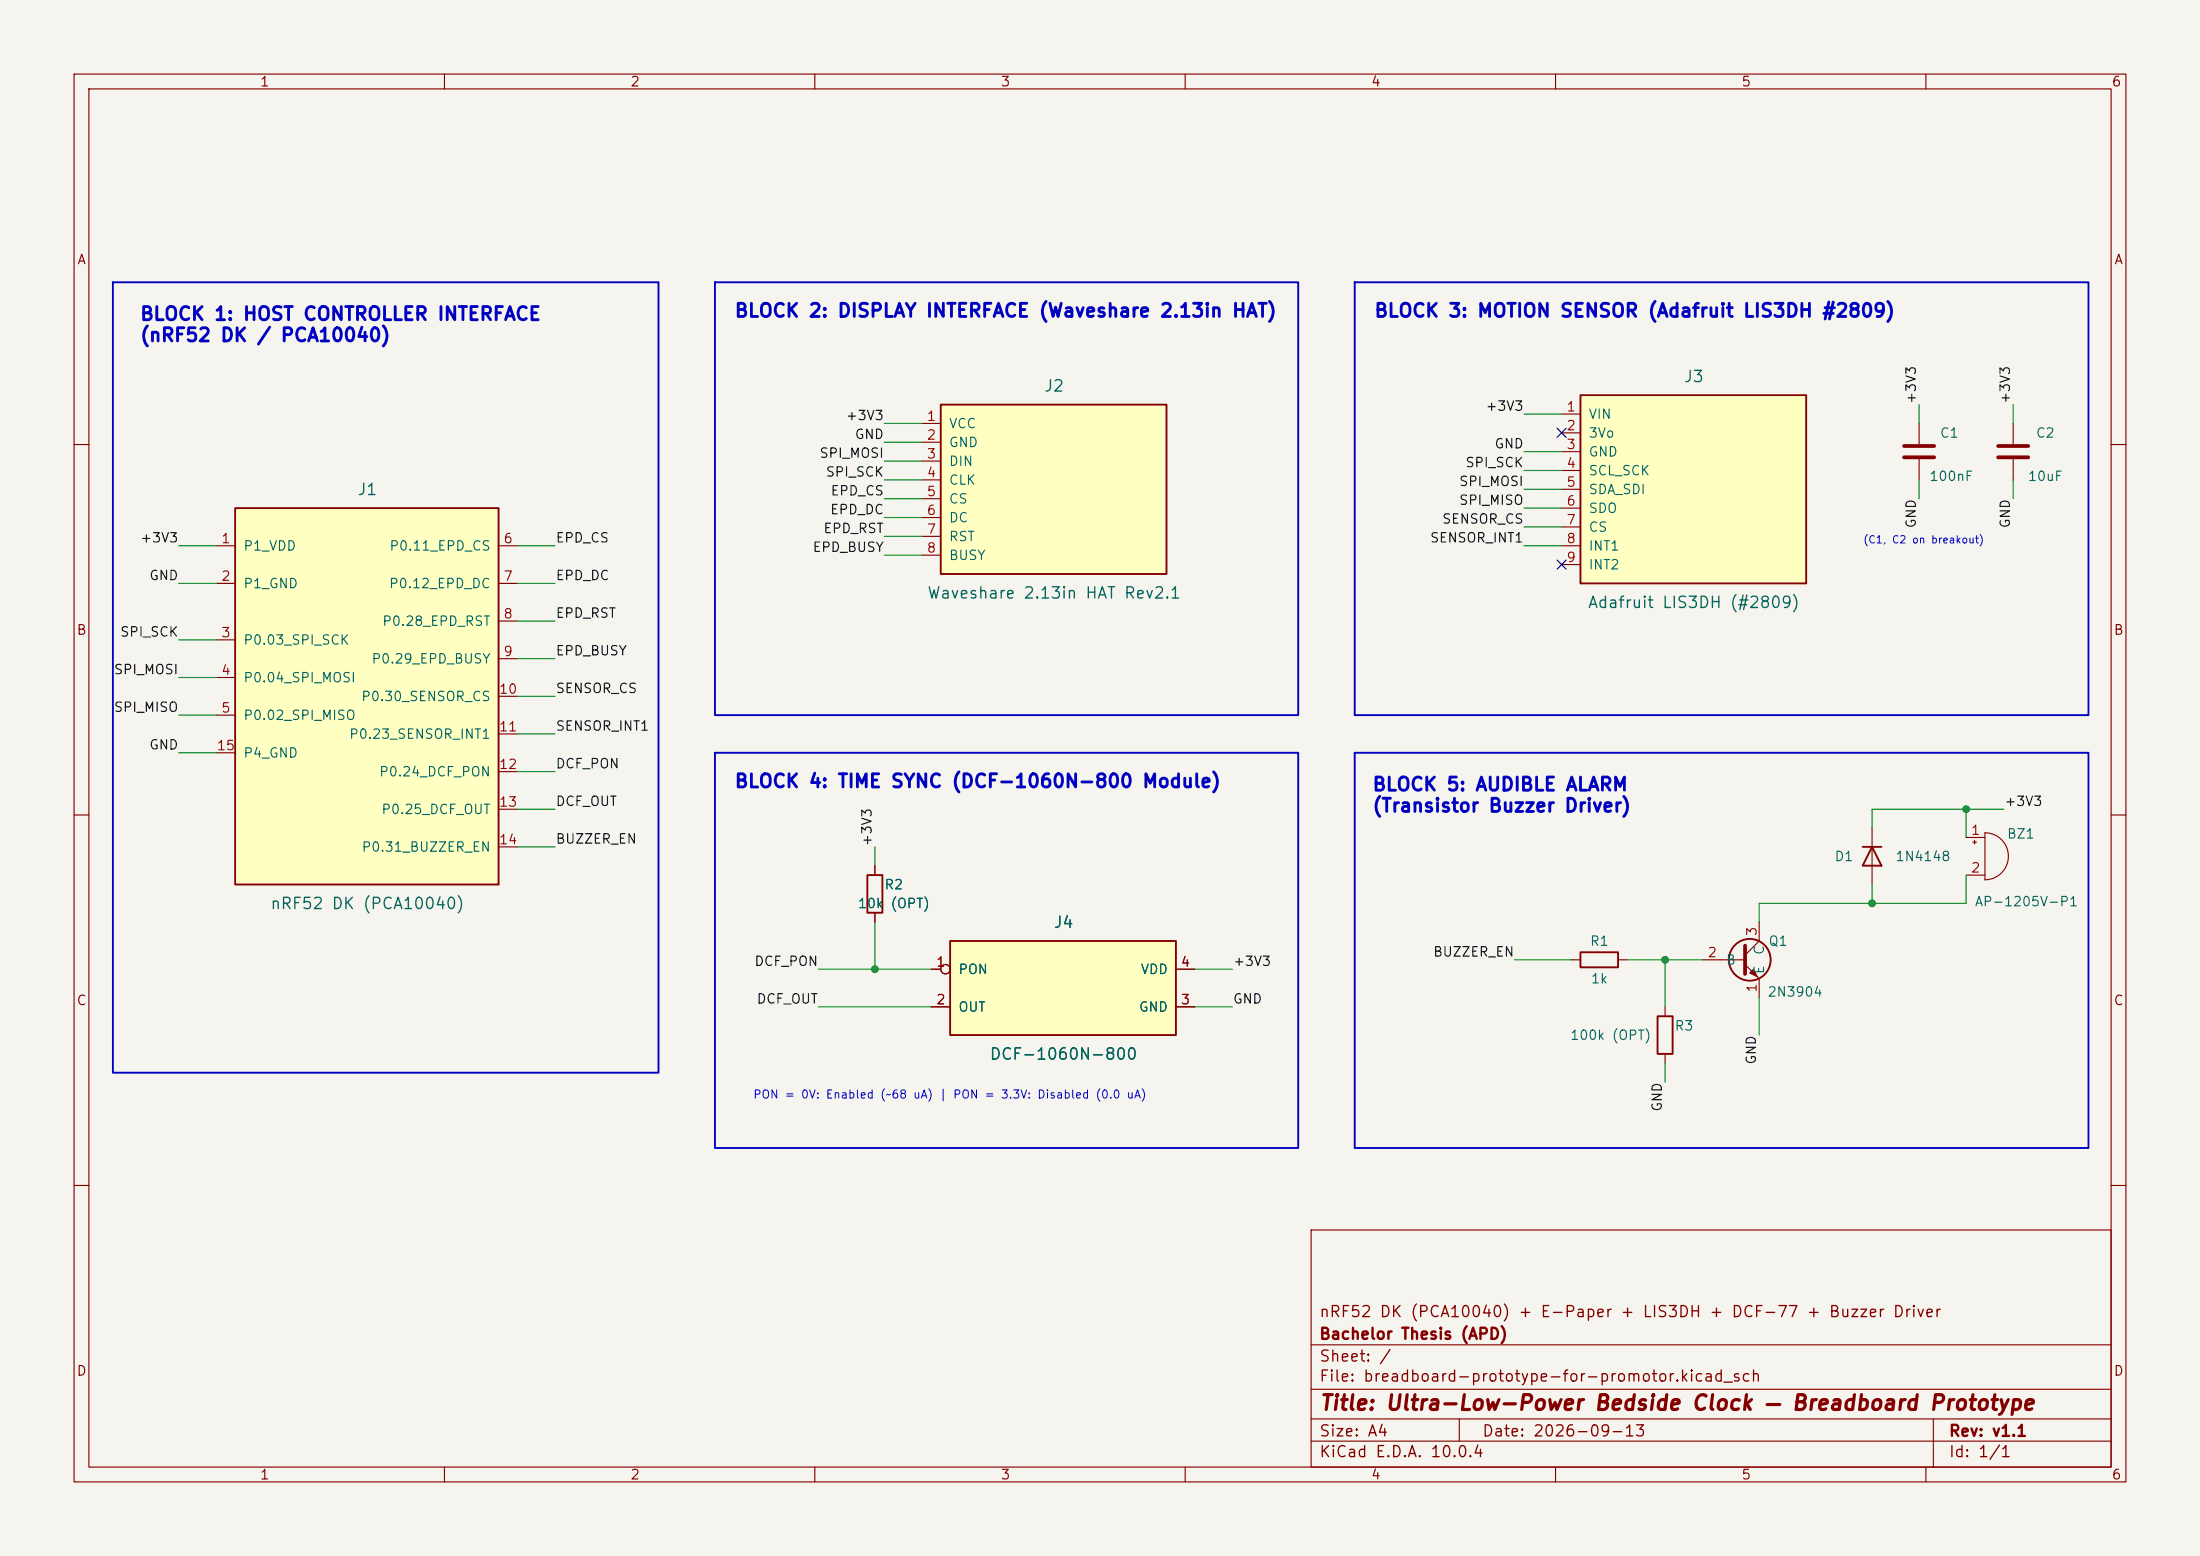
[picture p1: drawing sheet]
(kicad_sch
 (version 20260306)
 (generator "eeschema")
 (generator_version "10.0")
 (paper "A4")
 (title_block
  (title "Ultra-Low-Power Bedside Clock — Breadboard Prototype")
  (date "2026-09-13")
  (rev "v1.1")
  (company "Bachelor Thesis (APD)")
  (comment 1 "nRF52 DK (PCA10040) + E-Paper + LIS3DH + DCF-77 + Buzzer Driver"))
 (lib_symbols
  (symbol "BreadboardPrototype:Adafruit_LIS3DH"
   (pin_names
    (offset 1.016)) (exclude_from_sim no) (in_bom yes) (on_board yes)
   (in_pos_files yes)
   (duplicate_pin_numbers_are_jumpers no)
   (property "Reference" "J3" (at 0 -15.24 0) (show_name no) (do_not_autoplace no) (effects (font (size 1.27 1.27))))
   (property "Value" "Adafruit LIS3DH (#2809)" (at 0 15.24 0) (show_name no) (do_not_autoplace no) (effects (font (size 1.27 1.27))))
   (property "Footprint" "" (at 0 0 0) (show_name no) (do_not_autoplace no) (hide yes) (effects (font (size 1.27 1.27))))
   (property "Datasheet" "" (at 0 0 0) (show_name no) (do_not_autoplace no) (hide yes) (effects (font (size 1.27 1.27))))
   (property "Description" "Adafruit LIS3DH 3-axis accelerometer breakout" (at 0 0 0) (show_name no) (do_not_autoplace no) (hide yes) (effects (font (size 1.27 1.27))))
   (symbol "Adafruit_LIS3DH_0_1"
    (rectangle (start -15.24 -12.7) (end 15.24 12.7) (stroke (width 0.254) (type default)) (fill (type background))))
   (symbol "Adafruit_LIS3DH_1_1"
    (pin power_in line (at -17.78 10.16 0) (length 2.54) (name "VIN" (effects (font (size 1.27 1.27)))) (number "1" (effects (font (size 1.27 1.27)))))
    (pin power_out line (at -17.78 7.62 0) (length 2.54) (name "3Vo" (effects (font (size 1.27 1.27)))) (number "2" (effects (font (size 1.27 1.27)))))
    (pin power_in line (at -17.78 5.08 0) (length 2.54) (name "GND" (effects (font (size 1.27 1.27)))) (number "3" (effects (font (size 1.27 1.27)))))
    (pin input line (at -17.78 2.54 0) (length 2.54) (name "SCL_SCK" (effects (font (size 1.27 1.27)))) (number "4" (effects (font (size 1.27 1.27)))))
    (pin bidirectional line (at -17.78 0 0) (length 2.54) (name "SDA_SDI" (effects (font (size 1.27 1.27)))) (number "5" (effects (font (size 1.27 1.27)))))
    (pin output line (at -17.78 -2.54 0) (length 2.54) (name "SDO" (effects (font (size 1.27 1.27)))) (number "6" (effects (font (size 1.27 1.27)))))
    (pin input line (at -17.78 -5.08 0) (length 2.54) (name "CS" (effects (font (size 1.27 1.27)))) (number "7" (effects (font (size 1.27 1.27)))))
    (pin output line (at -17.78 -7.62 0) (length 2.54) (name "INT1" (effects (font (size 1.27 1.27)))) (number "8" (effects (font (size 1.27 1.27)))))
    (pin output line (at -17.78 -10.16 0) (length 2.54) (name "INT2" (effects (font (size 1.27 1.27)))) (number "9" (effects (font (size 1.27 1.27))))))
   (embedded_fonts no))
  (symbol "BreadboardPrototype:DCF_Receiver"
   (pin_names
    (offset 1.016)) (exclude_from_sim no) (in_bom yes) (on_board yes)
   (in_pos_files yes)
   (duplicate_pin_numbers_are_jumpers no)
   (property "Reference" "J4" (at 0 -8.89 0) (show_name no) (do_not_autoplace no) (effects (font (size 1.27 1.27))))
   (property "Value" "DCF-1060N-800" (at 0 8.89 0) (show_name no) (do_not_autoplace no) (effects (font (size 1.27 1.27))))
   (property "Footprint" "" (at 0 0 0) (show_name no) (do_not_autoplace no) (hide yes) (effects (font (size 1.27 1.27))))
   (property "Datasheet" "" (at 0 0 0) (show_name no) (do_not_autoplace no) (hide yes) (effects (font (size 1.27 1.27))))
   (property "Description" "DCF-77 Time Receiver Module (MAS6180-based)" (at 0 0 0) (show_name no) (do_not_autoplace no) (hide yes) (effects (font (size 1.27 1.27))))
   (symbol "DCF_Receiver_0_1"
    (rectangle (start -15.24 -6.35) (end 15.24 6.35) (stroke (width 0.254) (type default)) (fill (type background))))
   (symbol "DCF_Receiver_1_1"
    (pin input inverted (at -17.78 2.54 0) (length 2.54) (name "PON" (effects (font (size 1.27 1.27)))) (number "1" (effects (font (size 1.27 1.27)))))
    (pin output line (at -17.78 -2.54 0) (length 2.54) (name "OUT" (effects (font (size 1.27 1.27)))) (number "2" (effects (font (size 1.27 1.27)))))
    (pin power_in line (at 17.78 -2.54 180) (length 2.54) (name "GND" (effects (font (size 1.27 1.27)))) (number "3" (effects (font (size 1.27 1.27)))))
    (pin power_in line (at 17.78 2.54 180) (length 2.54) (name "VDD" (effects (font (size 1.27 1.27)))) (number "4" (effects (font (size 1.27 1.27))))))
   (embedded_fonts no))
  (symbol "BreadboardPrototype:DK_PCA10040"
   (pin_names
    (offset 1.016)) (exclude_from_sim no) (in_bom yes) (on_board yes)
   (in_pos_files yes)
   (duplicate_pin_numbers_are_jumpers no)
   (property "Reference" "J1" (at 0 -29.21 0) (show_name no) (do_not_autoplace no) (effects (font (size 1.27 1.27))))
   (property "Value" "nRF52 DK (PCA10040)" (at 0 29.21 0) (show_name no) (do_not_autoplace no) (effects (font (size 1.27 1.27))))
   (property "Footprint" "" (at 0 0 0) (show_name no) (do_not_autoplace no) (hide yes) (effects (font (size 1.27 1.27))))
   (property "Datasheet" "" (at 0 0 0) (show_name no) (do_not_autoplace no) (hide yes) (effects (font (size 1.27 1.27))))
   (property "Description" "nRF52 DK PCA10040 GPIO & Power Breakout" (at 0 0 0) (show_name no) (do_not_autoplace no) (hide yes) (effects (font (size 1.27 1.27))))
   (symbol "DK_PCA10040_0_1"
    (rectangle (start -17.78 -25.4) (end 17.78 25.4) (stroke (width 0.254) (type default)) (fill (type background))))
   (symbol "DK_PCA10040_1_1"
    (pin power_out line (at -20.32 20.32 0) (length 2.54) (name "P1_VDD" (effects (font (size 1.27 1.27)))) (number "1" (effects (font (size 1.27 1.27)))))
    (pin power_out line (at -20.32 15.24 0) (length 2.54) (name "P1_GND" (effects (font (size 1.27 1.27)))) (number "2" (effects (font (size 1.27 1.27)))))
    (pin bidirectional line (at -20.32 7.62 0) (length 2.54) (name "P0.03_SPI_SCK" (effects (font (size 1.27 1.27)))) (number "3" (effects (font (size 1.27 1.27)))))
    (pin bidirectional line (at -20.32 2.54 0) (length 2.54) (name "P0.04_SPI_MOSI" (effects (font (size 1.27 1.27)))) (number "4" (effects (font (size 1.27 1.27)))))
    (pin bidirectional line (at -20.32 -2.54 0) (length 2.54) (name "P0.02_SPI_MISO" (effects (font (size 1.27 1.27)))) (number "5" (effects (font (size 1.27 1.27)))))
    (pin bidirectional line (at 20.32 20.32 180) (length 2.54) (name "P0.11_EPD_CS" (effects (font (size 1.27 1.27)))) (number "6" (effects (font (size 1.27 1.27)))))
    (pin bidirectional line (at 20.32 15.24 180) (length 2.54) (name "P0.12_EPD_DC" (effects (font (size 1.27 1.27)))) (number "7" (effects (font (size 1.27 1.27)))))
    (pin bidirectional line (at 20.32 10.16 180) (length 2.54) (name "P0.28_EPD_RST" (effects (font (size 1.27 1.27)))) (number "8" (effects (font (size 1.27 1.27)))))
    (pin bidirectional line (at 20.32 5.08 180) (length 2.54) (name "P0.29_EPD_BUSY" (effects (font (size 1.27 1.27)))) (number "9" (effects (font (size 1.27 1.27)))))
    (pin bidirectional line (at 20.32 0 180) (length 2.54) (name "P0.30_SENSOR_CS" (effects (font (size 1.27 1.27)))) (number "10" (effects (font (size 1.27 1.27)))))
    (pin input line (at 20.32 -5.08 180) (length 2.54) (name "P0.23_SENSOR_INT1" (effects (font (size 1.27 1.27)))) (number "11" (effects (font (size 1.27 1.27)))))
    (pin bidirectional line (at 20.32 -10.16 180) (length 2.54) (name "P0.24_DCF_PON" (effects (font (size 1.27 1.27)))) (number "12" (effects (font (size 1.27 1.27)))))
    (pin input line (at 20.32 -15.24 180) (length 2.54) (name "P0.25_DCF_OUT" (effects (font (size 1.27 1.27)))) (number "13" (effects (font (size 1.27 1.27)))))
    (pin output line (at 20.32 -20.32 180) (length 2.54) (name "P0.31_BUZZER_EN" (effects (font (size 1.27 1.27)))) (number "14" (effects (font (size 1.27 1.27)))))
    (pin passive line (at -20.32 -7.62 0) (length 2.54) (name "P4_GND" (effects (font (size 1.27 1.27)))) (number "15" (effects (font (size 1.27 1.27))))))
   (embedded_fonts no))
  (symbol "BreadboardPrototype:Waveshare_2v1_HAT"
   (pin_names
    (offset 1.016)) (exclude_from_sim no) (in_bom yes) (on_board yes)
   (in_pos_files yes)
   (duplicate_pin_numbers_are_jumpers no)
   (property "Reference" "J2" (at 0 -13.97 0) (show_name no) (do_not_autoplace no) (effects (font (size 1.27 1.27))))
   (property "Value" "Waveshare 2.13in HAT Rev2.1" (at 0 13.97 0) (show_name no) (do_not_autoplace no) (effects (font (size 1.27 1.27))))
   (property "Footprint" "" (at 0 0 0) (show_name no) (do_not_autoplace no) (hide yes) (effects (font (size 1.27 1.27))))
   (property "Datasheet" "" (at 0 0 0) (show_name no) (do_not_autoplace no) (hide yes) (effects (font (size 1.27 1.27))))
   (property "Description" "Waveshare 2.13inch e-Paper HAT 8-pin interface" (at 0 0 0) (show_name no) (do_not_autoplace no) (hide yes) (effects (font (size 1.27 1.27))))
   (symbol "Waveshare_2v1_HAT_0_1"
    (rectangle (start -15.24 -11.43) (end 15.24 11.43) (stroke (width 0.254) (type default)) (fill (type background))))
   (symbol "Waveshare_2v1_HAT_1_1"
    (pin power_in line (at -17.78 8.89 0) (length 2.54) (name "VCC" (effects (font (size 1.27 1.27)))) (number "1" (effects (font (size 1.27 1.27)))))
    (pin power_in line (at -17.78 6.35 0) (length 2.54) (name "GND" (effects (font (size 1.27 1.27)))) (number "2" (effects (font (size 1.27 1.27)))))
    (pin input line (at -17.78 3.81 0) (length 2.54) (name "DIN" (effects (font (size 1.27 1.27)))) (number "3" (effects (font (size 1.27 1.27)))))
    (pin input line (at -17.78 1.27 0) (length 2.54) (name "CLK" (effects (font (size 1.27 1.27)))) (number "4" (effects (font (size 1.27 1.27)))))
    (pin input line (at -17.78 -1.27 0) (length 2.54) (name "CS" (effects (font (size 1.27 1.27)))) (number "5" (effects (font (size 1.27 1.27)))))
    (pin input line (at -17.78 -3.81 0) (length 2.54) (name "DC" (effects (font (size 1.27 1.27)))) (number "6" (effects (font (size 1.27 1.27)))))
    (pin input line (at -17.78 -6.35 0) (length 2.54) (name "RST" (effects (font (size 1.27 1.27)))) (number "7" (effects (font (size 1.27 1.27)))))
    (pin output line (at -17.78 -8.89 0) (length 2.54) (name "BUSY" (effects (font (size 1.27 1.27)))) (number "8" (effects (font (size 1.27 1.27))))))
   (embedded_fonts no))
  (symbol "Device:Buzzer"
   (pin_names
    (offset 0.0254) (hide yes)) (exclude_from_sim no) (in_bom yes) (on_board yes)
   (in_pos_files yes)
   (duplicate_pin_numbers_are_jumpers no)
   (property "Reference" "BZ" (at 3.81 1.27 0) (show_name no) (do_not_autoplace no) (effects (font (size 1.27 1.27)) (justify left)))
   (property "Value" "Buzzer" (at 3.81 -1.27 0) (show_name no) (do_not_autoplace no) (effects (font (size 1.27 1.27)) (justify left)))
   (property "Footprint" "" (at -0.635 2.54 90) (show_name no) (do_not_autoplace no) (hide yes) (effects (font (size 1.27 1.27))))
   (property "Datasheet" "" (at -0.635 2.54 90) (show_name no) (do_not_autoplace no) (hide yes) (effects (font (size 1.27 1.27))))
   (property "Description" "Buzzer, polarized" (at 0 0 0) (show_name no) (do_not_autoplace no) (hide yes) (effects (font (size 1.27 1.27))))
   (symbol "Buzzer_0_1"
    (polyline (pts (xy -1.651 1.905) (xy -1.143 1.905)) (stroke (width 0) (type default)) (fill (type none)))
    (polyline (pts (xy -1.397 2.159) (xy -1.397 1.651)) (stroke (width 0) (type default)) (fill (type none)))
    (arc (start 0 3.175) (mid 3.1612 0) (end 0 -3.175) (stroke (width 0) (type default)) (fill (type none)))
    (polyline (pts (xy 0 3.175) (xy 0 -3.175)) (stroke (width 0) (type default)) (fill (type none))))
   (symbol "Buzzer_1_1"
    (pin passive line (at -2.54 2.54 0) (length 2.54) (name "+" (effects (font (size 1.27 1.27)))) (number "1" (effects (font (size 1.27 1.27)))))
    (pin passive line (at -2.54 -2.54 0) (length 2.54) (name "-" (effects (font (size 1.27 1.27)))) (number "2" (effects (font (size 1.27 1.27))))))
   (embedded_fonts no))
  (symbol "Device:C"
   (pin_numbers (hide yes))
   (pin_names
    (offset 0.254)) (exclude_from_sim no) (in_bom yes) (on_board yes)
   (in_pos_files yes)
   (duplicate_pin_numbers_are_jumpers no)
   (property "Reference" "C" (at 0.635 2.54 0) (show_name no) (do_not_autoplace no) (effects (font (size 1.27 1.27)) (justify left)))
   (property "Value" "C" (at 0.635 -2.54 0) (show_name no) (do_not_autoplace no) (effects (font (size 1.27 1.27)) (justify left)))
   (property "Footprint" "" (at 0.9652 -3.81 0) (show_name no) (do_not_autoplace no) (hide yes) (effects (font (size 1.27 1.27))))
   (property "Datasheet" "" (at 0 0 0) (show_name no) (do_not_autoplace no) (hide yes) (effects (font (size 1.27 1.27))))
   (property "Description" "Unpolarized capacitor" (at 0 0 0) (show_name no) (do_not_autoplace no) (hide yes) (effects (font (size 1.27 1.27))))
   (symbol "C_0_1"
    (polyline (pts (xy -2.032 0.762) (xy 2.032 0.762)) (stroke (width 0.508) (type default)) (fill (type none)))
    (polyline (pts (xy -2.032 -0.762) (xy 2.032 -0.762)) (stroke (width 0.508) (type default)) (fill (type none))))
   (symbol "C_1_1"
    (pin passive line (at 0 3.81 270) (length 2.794) (name "" (effects (font (size 1.27 1.27)))) (number "1" (effects (font (size 1.27 1.27)))))
    (pin passive line (at 0 -3.81 90) (length 2.794) (name "" (effects (font (size 1.27 1.27)))) (number "2" (effects (font (size 1.27 1.27))))))
   (embedded_fonts no))
  (symbol "Device:D"
   (pin_numbers (hide yes))
   (pin_names
    (offset 1.016) (hide yes)) (exclude_from_sim no) (in_bom yes) (on_board yes)
   (in_pos_files yes)
   (duplicate_pin_numbers_are_jumpers no)
   (property "Reference" "D" (at 0 2.54 0) (show_name no) (do_not_autoplace no) (effects (font (size 1.27 1.27))))
   (property "Value" "D" (at 0 -2.54 0) (show_name no) (do_not_autoplace no) (effects (font (size 1.27 1.27))))
   (property "Footprint" "" (at 0 0 0) (show_name no) (do_not_autoplace no) (hide yes) (effects (font (size 1.27 1.27))))
   (property "Datasheet" "" (at 0 0 0) (show_name no) (do_not_autoplace no) (hide yes) (effects (font (size 1.27 1.27))))
   (property "Description" "Diode" (at 0 0 0) (show_name no) (do_not_autoplace no) (hide yes) (effects (font (size 1.27 1.27))))
   (property "Sim.Device" "D" (at 0 0 0) (show_name no) (do_not_autoplace no) (hide yes) (effects (font (size 1.27 1.27))))
   (property "Sim.Pins" "1=K 2=A" (at 0 0 0) (show_name no) (do_not_autoplace no) (hide yes) (effects (font (size 1.27 1.27))))
   (symbol "D_0_1"
    (polyline (pts (xy -1.27 1.27) (xy -1.27 -1.27)) (stroke (width 0.254) (type default)) (fill (type none)))
    (polyline (pts (xy 1.27 1.27) (xy 1.27 -1.27) (xy -1.27 0) (xy 1.27 1.27)) (stroke (width 0.254) (type default)) (fill (type none)))
    (polyline (pts (xy 1.27 0) (xy -1.27 0)) (stroke (width 0) (type default)) (fill (type none))))
   (symbol "D_1_1"
    (pin passive line (at -3.81 0 0) (length 2.54) (name "K" (effects (font (size 1.27 1.27)))) (number "1" (effects (font (size 1.27 1.27)))))
    (pin passive line (at 3.81 0 180) (length 2.54) (name "A" (effects (font (size 1.27 1.27)))) (number "2" (effects (font (size 1.27 1.27))))))
   (embedded_fonts no))
  (symbol "Device:R"
   (pin_numbers (hide yes))
   (pin_names
    (offset 0)) (exclude_from_sim no) (in_bom yes) (on_board yes)
   (in_pos_files yes)
   (duplicate_pin_numbers_are_jumpers no)
   (property "Reference" "R" (at 2.032 0 90) (show_name no) (do_not_autoplace no) (effects (font (size 1.27 1.27))))
   (property "Value" "R" (at 0 0 90) (show_name no) (do_not_autoplace no) (effects (font (size 1.27 1.27))))
   (property "Footprint" "" (at -1.778 0 90) (show_name no) (do_not_autoplace no) (hide yes) (effects (font (size 1.27 1.27))))
   (property "Datasheet" "" (at 0 0 0) (show_name no) (do_not_autoplace no) (hide yes) (effects (font (size 1.27 1.27))))
   (property "Description" "Resistor" (at 0 0 0) (show_name no) (do_not_autoplace no) (hide yes) (effects (font (size 1.27 1.27))))
   (symbol "R_0_1"
    (rectangle (start -1.016 -2.54) (end 1.016 2.54) (stroke (width 0.254) (type default)) (fill (type none))))
   (symbol "R_1_1"
    (pin passive line (at 0 3.81 270) (length 1.27) (name "" (effects (font (size 1.27 1.27)))) (number "1" (effects (font (size 1.27 1.27)))))
    (pin passive line (at 0 -3.81 90) (length 1.27) (name "" (effects (font (size 1.27 1.27)))) (number "2" (effects (font (size 1.27 1.27))))))
   (embedded_fonts no))
  (symbol "Transistor_BJT:2N3904" (exclude_from_sim no) (in_bom yes) (on_board yes)
   (in_pos_files yes)
   (duplicate_pin_numbers_are_jumpers no)
   (property "Reference" "Q" (at 5.08 1.905 0) (show_name no) (do_not_autoplace no) (effects (font (size 1.27 1.27)) (justify left)))
   (property "Value" "2N3904" (at 5.08 0 0) (show_name no) (do_not_autoplace no) (effects (font (size 1.27 1.27)) (justify left)))
   (property "Footprint" "Package_TO_SOT_THT:TO-92_Inline" (at 5.08 -1.905 0) (show_name no) (do_not_autoplace no) (hide yes) (effects (font (size 1.27 1.27)
    (italic yes)) (justify left)))
   (property "Datasheet" "https://www.onsemi.com/pub/Collateral/2N3903-D.PDF" (at 0 0 0) (show_name no) (do_not_autoplace no) (hide yes) (effects (font (size 1.27 1.27)) (justify left)))
   (property "Description" "0.2A Ic, 40V Vce, Small Signal NPN Transistor, TO-92" (at 0 0 0) (show_name no) (do_not_autoplace no) (hide yes) (effects (font (size 1.27 1.27))))
   (symbol "2N3904_0_1"
    (polyline (pts (xy -2.54 0) (xy 0.635 0)) (stroke (width 0) (type default)) (fill (type none)))
    (polyline (pts (xy 0.635 1.905) (xy 0.635 -1.905)) (stroke (width 0.508) (type default)) (fill (type none)))
    (circle (center 1.27 0) (radius 2.8194) (stroke (width 0.254) (type default)) (fill (type none))))
   (symbol "2N3904_1_1"
    (polyline (pts (xy 0.635 0.635) (xy 2.54 2.54)) (stroke (width 0) (type default)) (fill (type none)))
    (polyline (pts (xy 0.635 -0.635) (xy 2.54 -2.54)) (stroke (width 0) (type default)) (fill (type none)))
    (polyline (pts (xy 1.27 -1.778) (xy 1.778 -1.27) (xy 2.286 -2.286) (xy 1.27 -1.778)) (stroke (width 0) (type default)) (fill (type outline)))
    (pin passive line (at 2.54 -5.08 90) (length 2.54) (name "E" (effects (font (size 1.27 1.27)))) (number "1" (effects (font (size 1.27 1.27)))))
    (pin input line (at -5.08 0 0) (length 2.54) (name "B" (effects (font (size 1.27 1.27)))) (number "2" (effects (font (size 1.27 1.27)))))
    (pin passive line (at 2.54 5.08 270) (length 2.54) (name "C" (effects (font (size 1.27 1.27)))) (number "3" (effects (font (size 1.27 1.27))))))
   (embedded_fonts no))
  (symbol "power:+3V3"
   (power global)
   (pin_numbers (hide yes))
   (pin_names
    (offset 0) (hide yes)) (exclude_from_sim no) (in_bom yes) (on_board yes)
   (in_pos_files yes)
   (duplicate_pin_numbers_are_jumpers no)
   (property "Reference" "#PWR" (at 0 -3.81 0) (show_name no) (do_not_autoplace no) (hide yes) (effects (font (size 1.27 1.27))))
   (property "Value" "+3V3" (at 0 3.556 0) (show_name no) (do_not_autoplace no) (effects (font (size 1.27 1.27))))
   (property "Footprint" "" (at 0 0 0) (show_name no) (do_not_autoplace no) (hide yes) (effects (font (size 1.27 1.27))))
   (property "Datasheet" "" (at 0 0 0) (show_name no) (do_not_autoplace no) (hide yes) (effects (font (size 1.27 1.27))))
   (property "Description" "Power symbol creates a global label with name \"+3V3\"" (at 0 0 0) (show_name no) (do_not_autoplace no) (hide yes) (effects (font (size 1.27 1.27))))
   (symbol "+3V3_0_1"
    (polyline (pts (xy -0.762 1.27) (xy 0 2.54)) (stroke (width 0) (type default)) (fill (type none)))
    (polyline (pts (xy 0 2.54) (xy 0.762 1.27)) (stroke (width 0) (type default)) (fill (type none)))
    (polyline (pts (xy 0 0) (xy 0 2.54)) (stroke (width 0) (type default)) (fill (type none))))
   (symbol "+3V3_1_1"
    (pin power_in line (at 0 0 90) (length 0) (name "" (effects (font (size 1.27 1.27)))) (number "1" (effects (font (size 1.27 1.27))))))
   (embedded_fonts no))
  (symbol "power:GND"
   (power global)
   (pin_numbers (hide yes))
   (pin_names
    (offset 0) (hide yes)) (exclude_from_sim no) (in_bom yes) (on_board yes)
   (in_pos_files yes)
   (duplicate_pin_numbers_are_jumpers no)
   (property "Reference" "#PWR" (at 0 -6.35 0) (show_name no) (do_not_autoplace no) (hide yes) (effects (font (size 1.27 1.27))))
   (property "Value" "GND" (at 0 -3.81 0) (show_name no) (do_not_autoplace no) (effects (font (size 1.27 1.27))))
   (property "Footprint" "" (at 0 0 0) (show_name no) (do_not_autoplace no) (hide yes) (effects (font (size 1.27 1.27))))
   (property "Datasheet" "" (at 0 0 0) (show_name no) (do_not_autoplace no) (hide yes) (effects (font (size 1.27 1.27))))
   (property "Description" "Power symbol creates a global label with name \"GND\" , ground" (at 0 0 0) (show_name no) (do_not_autoplace no) (hide yes) (effects (font (size 1.27 1.27))))
   (symbol "GND_0_1"
    (polyline (pts (xy 0 0) (xy 0 -1.27) (xy 1.27 -1.27) (xy 0 -2.54) (xy -1.27 -1.27) (xy 0 -1.27)) (stroke (width 0) (type default)) (fill (type none))))
   (symbol "GND_1_1"
    (pin power_in line (at 0 0 270) (length 0) (name "" (effects (font (size 1.27 1.27)))) (number "1" (effects (font (size 1.27 1.27))))))
   (embedded_fonts no)))
 (polyline
  (pts (xy 182.88 38.1) (xy 281.94 38.1) (xy 281.94 96.52) (xy 182.88 96.52) (xy 182.88 38.1))
  (stroke (width 0.254) (type default))
  (fill (type none)))
 (polyline
  (pts (xy 96.52 101.6) (xy 175.26 101.6) (xy 175.26 154.94) (xy 96.52 154.94) (xy 96.52 101.6))
  (stroke (width 0.254) (type default))
  (fill (type none)))
 (polyline
  (pts (xy 15.24 38.1) (xy 88.9 38.1) (xy 88.9 144.78) (xy 15.24 144.78) (xy 15.24 38.1))
  (stroke (width 0.254) (type default))
  (fill (type none)))
 (polyline
  (pts (xy 96.52 38.1) (xy 175.26 38.1) (xy 175.26 96.52) (xy 96.52 96.52) (xy 96.52 38.1))
  (stroke (width 0.254) (type default))
  (fill (type none)))
 (polyline
  (pts (xy 182.88 101.6) (xy 281.94 101.6) (xy 281.94 154.94) (xy 182.88 154.94) (xy 182.88 101.6))
  (stroke (width 0.254) (type default))
  (fill (type none)))
 (text "BLOCK 4: TIME SYNC (DCF-1060N-800 Module)"
  (exclude_from_sim no)
  (at 99.06 106.68 0)
  (effects (font (size 1.778 1.778)
    (bold yes)) (justify left bottom)))
 (text "PON = 0V: Enabled (~68 uA) | PON = 3.3V: Disabled (0.0 uA)"
  (exclude_from_sim no)
  (at 101.6 148.59 0)
  (effects (font (size 1.1 1.1)) (justify left bottom)))
 (text "BLOCK 3: MOTION SENSOR (Adafruit LIS3DH #2809)"
  (exclude_from_sim no)
  (at 185.42 43.18 0)
  (effects (font (size 1.778 1.778)
    (bold yes)) (justify left bottom)))
 (text "BLOCK 2: DISPLAY INTERFACE (Waveshare 2.13in HAT)"
  (exclude_from_sim no)
  (at 99.06 43.18 0)
  (effects (font (size 1.778 1.778)
    (bold yes)) (justify left bottom)))
 (text "BLOCK 1: HOST CONTROLLER INTERFACE \n(nRF52 DK / PCA10040)"
  (exclude_from_sim no)
  (at 18.796 46.482 0)
  (effects (font (size 1.778 1.778)
    (bold yes)) (justify left bottom)))
 (text "BLOCK 5: AUDIBLE ALARM \n(Transistor Buzzer Driver)"
  (exclude_from_sim no)
  (at 185.166 109.982 0)
  (effects (font (size 1.778 1.778)
    (bold yes)) (justify left bottom)))
 (text "(C1, C2 on breakout)"
  (exclude_from_sim no)
  (at 251.46 73.66 0)
  (effects (font (size 1 1)) (justify left bottom)))
 (junction
  (at 252.73 121.92)
  (diameter 0)
  (color 0 0 0 0))
 (junction
  (at 265.43 109.22)
  (diameter 0)
  (color 0 0 0 0))
 (junction
  (at 118.11 130.81)
  (diameter 0)
  (color 0 0 0 0))
 (junction
  (at 224.79 129.54)
  (diameter 0)
  (color 0 0 0 0))
 (no_connect
  (at 210.82 76.2))
 (no_connect
  (at 210.82 58.42))
 (wire
  (pts (xy 69.85 104.14) (xy 74.93 104.14))
  (stroke (width 0) (type default)))
 (wire
  (pts (xy 29.21 78.74) (xy 24.13 78.74))
  (stroke (width 0) (type default)))
 (wire
  (pts (xy 124.46 62.23) (xy 119.38 62.23))
  (stroke (width 0) (type default)))
 (wire
  (pts (xy 29.21 73.66) (xy 24.13 73.66))
  (stroke (width 0) (type default)))
 (wire
  (pts (xy 125.73 130.81) (xy 110.49 130.81))
  (stroke (width 0) (type default)))
 (wire
  (pts (xy 124.46 69.85) (xy 119.38 69.85))
  (stroke (width 0) (type default)))
 (wire
  (pts (xy 69.85 114.3) (xy 74.93 114.3))
  (stroke (width 0) (type default)))
 (wire
  (pts (xy 210.82 68.58) (xy 205.74 68.58))
  (stroke (width 0) (type default)))
 (wire
  (pts (xy 265.43 113.03) (xy 265.43 109.22))
  (stroke (width 0) (type default)))
 (wire
  (pts (xy 259.08 64.77) (xy 259.08 67.31))
  (stroke (width 0) (type default)))
 (wire
  (pts (xy 259.08 57.15) (xy 259.08 54.61))
  (stroke (width 0) (type default)))
 (wire
  (pts (xy 210.82 66.04) (xy 205.74 66.04))
  (stroke (width 0) (type default)))
 (wire
  (pts (xy 237.49 134.62) (xy 237.49 139.7))
  (stroke (width 0) (type default)))
 (wire
  (pts (xy 271.78 57.15) (xy 271.78 54.61))
  (stroke (width 0) (type default)))
 (wire
  (pts (xy 252.73 111.76) (xy 252.73 109.22))
  (stroke (width 0) (type default)))
 (wire
  (pts (xy 69.85 73.66) (xy 74.93 73.66))
  (stroke (width 0) (type default)))
 (wire
  (pts (xy 252.73 109.22) (xy 265.43 109.22))
  (stroke (width 0) (type default)))
 (wire
  (pts (xy 125.73 135.89) (xy 110.49 135.89))
  (stroke (width 0) (type default)))
 (wire
  (pts (xy 210.82 73.66) (xy 205.74 73.66))
  (stroke (width 0) (type default)))
 (wire
  (pts (xy 265.43 109.22) (xy 270.51 109.22))
  (stroke (width 0) (type default)))
 (wire
  (pts (xy 69.85 109.22) (xy 74.93 109.22))
  (stroke (width 0) (type default)))
 (wire
  (pts (xy 69.85 78.74) (xy 74.93 78.74))
  (stroke (width 0) (type default)))
 (wire
  (pts (xy 210.82 55.88) (xy 205.74 55.88))
  (stroke (width 0) (type default)))
 (wire
  (pts (xy 210.82 63.5) (xy 205.74 63.5))
  (stroke (width 0) (type default)))
 (wire
  (pts (xy 210.82 60.96) (xy 205.74 60.96))
  (stroke (width 0) (type default)))
 (wire
  (pts (xy 265.43 118.11) (xy 265.43 121.92))
  (stroke (width 0) (type default)))
 (wire
  (pts (xy 69.85 88.9) (xy 74.93 88.9))
  (stroke (width 0) (type default)))
 (wire
  (pts (xy 69.85 99.06) (xy 74.93 99.06))
  (stroke (width 0) (type default)))
 (wire
  (pts (xy 29.21 91.44) (xy 24.13 91.44))
  (stroke (width 0) (type default)))
 (wire
  (pts (xy 69.85 83.82) (xy 74.93 83.82))
  (stroke (width 0) (type default)))
 (wire
  (pts (xy 29.21 86.36) (xy 24.13 86.36))
  (stroke (width 0) (type default)))
 (wire
  (pts (xy 237.49 121.92) (xy 265.43 121.92))
  (stroke (width 0) (type default)))
 (wire
  (pts (xy 118.11 116.84) (xy 118.11 114.3))
  (stroke (width 0) (type default)))
 (wire
  (pts (xy 252.73 119.38) (xy 252.73 121.92))
  (stroke (width 0) (type default)))
 (wire
  (pts (xy 219.71 129.54) (xy 229.87 129.54))
  (stroke (width 0) (type default)))
 (wire
  (pts (xy 210.82 71.12) (xy 205.74 71.12))
  (stroke (width 0) (type default)))
 (wire
  (pts (xy 124.46 57.15) (xy 119.38 57.15))
  (stroke (width 0) (type default)))
 (wire
  (pts (xy 69.85 93.98) (xy 74.93 93.98))
  (stroke (width 0) (type default)))
 (wire
  (pts (xy 161.29 130.81) (xy 166.37 130.81))
  (stroke (width 0) (type default)))
 (wire
  (pts (xy 124.46 64.77) (xy 119.38 64.77))
  (stroke (width 0) (type default)))
 (wire
  (pts (xy 124.46 67.31) (xy 119.38 67.31))
  (stroke (width 0) (type default)))
 (wire
  (pts (xy 124.46 72.39) (xy 119.38 72.39))
  (stroke (width 0) (type default)))
 (wire
  (pts (xy 237.49 124.46) (xy 237.49 121.92))
  (stroke (width 0) (type default)))
 (wire
  (pts (xy 161.29 135.89) (xy 166.37 135.89))
  (stroke (width 0) (type default)))
 (wire
  (pts (xy 118.11 124.46) (xy 118.11 130.81))
  (stroke (width 0) (type default)))
 (wire
  (pts (xy 271.78 64.77) (xy 271.78 67.31))
  (stroke (width 0) (type default)))
 (wire
  (pts (xy 124.46 59.69) (xy 119.38 59.69))
  (stroke (width 0) (type default)))
 (wire
  (pts (xy 124.46 74.93) (xy 119.38 74.93))
  (stroke (width 0) (type default)))
 (wire
  (pts (xy 224.79 129.54) (xy 224.79 135.89))
  (stroke (width 0) (type default)))
 (wire
  (pts (xy 29.21 96.52) (xy 24.13 96.52))
  (stroke (width 0) (type default)))
 (wire
  (pts (xy 29.21 101.6) (xy 24.13 101.6))
  (stroke (width 0) (type default)))
 (wire
  (pts (xy 204.47 129.54) (xy 212.09 129.54))
  (stroke (width 0) (type default)))
 (wire
  (pts (xy 224.79 143.51) (xy 224.79 146.05))
  (stroke (width 0) (type default)))
 (label "DCF_PON"
  (at 74.93 104.14 0)
  (effects (font (size 1.27 1.27)) (justify left bottom)))
 (label "SPI_SCK"
  (at 119.38 64.77 180)
  (effects (font (size 1.27 1.27)) (justify right bottom)))
 (label "EPD_DC"
  (at 119.38 69.85 180)
  (effects (font (size 1.27 1.27)) (justify right bottom)))
 (label "GND"
  (at 24.13 78.74 180)
  (effects (font (size 1.27 1.27)) (justify right bottom)))
 (label "GND"
  (at 205.74 60.96 180)
  (effects (font (size 1.27 1.27)) (justify right bottom)))
 (label "GND"
  (at 271.78 67.31 270)
  (effects (font (size 1.27 1.27)) (justify right bottom)))
 (label "EPD_RST"
  (at 119.38 72.39 180)
  (effects (font (size 1.27 1.27)) (justify right bottom)))
 (label "+3V3"
  (at 24.13 73.66 180)
  (effects (font (size 1.27 1.27)) (justify right bottom)))
 (label "BUZZER_EN"
  (at 204.47 129.54 180)
  (effects (font (size 1.27 1.27)) (justify right bottom)))
 (label "GND"
  (at 166.37 135.89 0)
  (effects (font (size 1.27 1.27)) (justify left bottom)))
 (label "+3V3"
  (at 271.78 54.61 90)
  (effects (font (size 1.27 1.27)) (justify left bottom)))
 (label "+3V3"
  (at 205.74 55.88 180)
  (effects (font (size 1.27 1.27)) (justify right bottom)))
 (label "SPI_MOSI"
  (at 24.13 91.44 180)
  (effects (font (size 1.27 1.27)) (justify right bottom)))
 (label "+3V3"
  (at 119.38 57.15 180)
  (effects (font (size 1.27 1.27)) (justify right bottom)))
 (label "DCF_OUT"
  (at 110.49 135.89 180)
  (effects (font (size 1.27 1.27)) (justify right bottom)))
 (label "SENSOR_INT1"
  (at 205.74 73.66 180)
  (effects (font (size 1.27 1.27)) (justify right bottom)))
 (label "+3V3"
  (at 118.11 114.3 90)
  (effects (font (size 1.27 1.27)) (justify left bottom)))
 (label "SPI_MOSI"
  (at 205.74 66.04 180)
  (effects (font (size 1.27 1.27)) (justify right bottom)))
 (label "SPI_MISO"
  (at 205.74 68.58 180)
  (effects (font (size 1.27 1.27)) (justify right bottom)))
 (label "DCF_PON"
  (at 110.49 130.81 180)
  (effects (font (size 1.27 1.27)) (justify right bottom)))
 (label "SPI_MISO"
  (at 24.13 96.52 180)
  (effects (font (size 1.27 1.27)) (justify right bottom)))
 (label "DCF_OUT"
  (at 74.93 109.22 0)
  (effects (font (size 1.27 1.27)) (justify left bottom)))
 (label "+3V3"
  (at 270.51 109.22 0)
  (effects (font (size 1.27 1.27)) (justify left bottom)))
 (label "GND"
  (at 119.38 59.69 180)
  (effects (font (size 1.27 1.27)) (justify right bottom)))
 (label "BUZZER_EN"
  (at 74.93 114.3 0)
  (effects (font (size 1.27 1.27)) (justify left bottom)))
 (label "SPI_SCK"
  (at 24.13 86.36 180)
  (effects (font (size 1.27 1.27)) (justify right bottom)))
 (label "+3V3"
  (at 259.08 54.61 90)
  (effects (font (size 1.27 1.27)) (justify left bottom)))
 (label "GND"
  (at 224.79 146.05 270)
  (effects (font (size 1.27 1.27)) (justify right bottom)))
 (label "EPD_BUSY"
  (at 119.38 74.93 180)
  (effects (font (size 1.27 1.27)) (justify right bottom)))
 (label "EPD_CS"
  (at 119.38 67.31 180)
  (effects (font (size 1.27 1.27)) (justify right bottom)))
 (label "EPD_DC"
  (at 74.93 78.74 0)
  (effects (font (size 1.27 1.27)) (justify left bottom)))
 (label "EPD_RST"
  (at 74.93 83.82 0)
  (effects (font (size 1.27 1.27)) (justify left bottom)))
 (label "SENSOR_INT1"
  (at 74.93 99.06 0)
  (effects (font (size 1.27 1.27)) (justify left bottom)))
 (label "GND"
  (at 24.13 101.6 180)
  (effects (font (size 1.27 1.27)) (justify right bottom)))
 (label "GND"
  (at 237.49 139.7 270)
  (effects (font (size 1.27 1.27)) (justify right bottom)))
 (label "SENSOR_CS"
  (at 74.93 93.98 0)
  (effects (font (size 1.27 1.27)) (justify left bottom)))
 (label "+3V3"
  (at 166.37 130.81 0)
  (effects (font (size 1.27 1.27)) (justify left bottom)))
 (label "SENSOR_CS"
  (at 205.74 71.12 180)
  (effects (font (size 1.27 1.27)) (justify right bottom)))
 (label "SPI_SCK"
  (at 205.74 63.5 180)
  (effects (font (size 1.27 1.27)) (justify right bottom)))
 (label "EPD_BUSY"
  (at 74.93 88.9 0)
  (effects (font (size 1.27 1.27)) (justify left bottom)))
 (label "SPI_MOSI"
  (at 119.38 62.23 180)
  (effects (font (size 1.27 1.27)) (justify right bottom)))
 (label "EPD_CS"
  (at 74.93 73.66 0)
  (effects (font (size 1.27 1.27)) (justify left bottom)))
 (label "GND"
  (at 259.08 67.31 270)
  (effects (font (size 1.27 1.27)) (justify right bottom)))
 (symbol
  (lib_id "BreadboardPrototype:DCF_Receiver")
  (at 143.51 133.35 0)
  (unit 1)
  (body_style 1)
  (exclude_from_sim no)
  (in_bom yes)
  (on_board yes)
  (in_pos_files yes)
  (dnp no)
  (property "Reference" "J4" (at 143.51 124.46 0) (show_name no) (do_not_autoplace no) (effects (font (size 1.524 1.524))))
  (property "Value" "DCF-1060N-800" (at 143.51 142.24 0) (show_name no) (do_not_autoplace no) (effects (font (size 1.524 1.524))))
  (property "Footprint" "" (at 143.51 133.35 0) (hide yes) (show_name no) (do_not_autoplace no) (effects (font (size 1.27 1.27))))
  (property "Datasheet" "" (at 143.51 133.35 0) (hide yes) (show_name no) (do_not_autoplace no) (effects (font (size 1.27 1.27))))
  (property "Description" "" (at 143.51 133.35 0) (hide yes) (show_name no) (do_not_autoplace no) (effects (font (size 1.27 1.27))))
  (pin "1")
  (pin "2")
  (pin "3")
  (pin "4"))
 (symbol
  (lib_id "BreadboardPrototype:DK_PCA10040")
  (at 49.53 93.98 0)
  (unit 1)
  (body_style 1)
  (exclude_from_sim no)
  (in_bom yes)
  (on_board yes)
  (in_pos_files yes)
  (dnp no)
  (property "Reference" "J1" (at 49.53 66.04 0) (show_name no) (do_not_autoplace no) (effects (font (size 1.524 1.524))))
  (property "Value" "nRF52 DK (PCA10040)" (at 49.53 121.92 0) (show_name no) (do_not_autoplace no) (effects (font (size 1.524 1.524))))
  (property "Footprint" "" (at 49.53 93.98 0) (hide yes) (show_name no) (do_not_autoplace no) (effects (font (size 1.27 1.27))))
  (property "Datasheet" "" (at 49.53 93.98 0) (hide yes) (show_name no) (do_not_autoplace no) (effects (font (size 1.27 1.27))))
  (property "Description" "" (at 49.53 93.98 0) (hide yes) (show_name no) (do_not_autoplace no) (effects (font (size 1.27 1.27))))
  (pin "1")
  (pin "2")
  (pin "3")
  (pin "4")
  (pin "5")
  (pin "6")
  (pin "7")
  (pin "8")
  (pin "9")
  (pin "10")
  (pin "11")
  (pin "12")
  (pin "13")
  (pin "14")
  (pin "15"))
 (symbol
  (lib_id "Device:C")
  (at 271.78 60.96 0)
  (unit 1)
  (body_style 1)
  (exclude_from_sim no)
  (in_bom yes)
  (on_board yes)
  (in_pos_files yes)
  (dnp no)
  (property "Reference" "C2" (at 276.098 58.42 0) (show_name no) (do_not_autoplace no) (effects (font (size 1.27 1.27))))
  (property "Value" "10uF" (at 276.098 64.262 0) (show_name no) (do_not_autoplace no) (effects (font (size 1.27 1.27))))
  (property "Footprint" "" (at 271.78 60.96 0) (hide yes) (show_name no) (do_not_autoplace no) (effects (font (size 1.27 1.27))))
  (property "Datasheet" "" (at 271.78 60.96 0) (hide yes) (show_name no) (do_not_autoplace no) (effects (font (size 1.27 1.27))))
  (property "Description" "" (at 271.78 60.96 0) (hide yes) (show_name no) (do_not_autoplace no) (effects (font (size 1.27 1.27))))
  (pin "1")
  (pin "2"))
 (symbol
  (lib_id "BreadboardPrototype:Adafruit_LIS3DH")
  (at 228.6 66.04 0)
  (unit 1)
  (body_style 1)
  (exclude_from_sim no)
  (in_bom yes)
  (on_board yes)
  (in_pos_files yes)
  (dnp no)
  (property "Reference" "J3" (at 228.6 50.8 0) (show_name no) (do_not_autoplace no) (effects (font (size 1.524 1.524))))
  (property "Value" "Adafruit LIS3DH (#2809)" (at 228.6 81.28 0) (show_name no) (do_not_autoplace no) (effects (font (size 1.524 1.524))))
  (property "Footprint" "" (at 228.6 66.04 0) (hide yes) (show_name no) (do_not_autoplace no) (effects (font (size 1.27 1.27))))
  (property "Datasheet" "" (at 228.6 66.04 0) (hide yes) (show_name no) (do_not_autoplace no) (effects (font (size 1.27 1.27))))
  (property "Description" "" (at 228.6 66.04 0) (hide yes) (show_name no) (do_not_autoplace no) (effects (font (size 1.27 1.27))))
  (pin "1")
  (pin "2")
  (pin "3")
  (pin "4")
  (pin "5")
  (pin "6")
  (pin "7")
  (pin "8")
  (pin "9"))
 (symbol
  (lib_id "Device:Buzzer")
  (at 267.97 115.57 0)
  (unit 1)
  (body_style 1)
  (exclude_from_sim no)
  (in_bom yes)
  (on_board yes)
  (in_pos_files yes)
  (dnp no)
  (property "Reference" "BZ1" (at 272.796 112.522 0) (show_name no) (do_not_autoplace no) (effects (font (size 1.27 1.27))))
  (property "Value" "AP-1205V-P1" (at 273.558 121.666 0) (show_name no) (do_not_autoplace no) (effects (font (size 1.27 1.27))))
  (property "Footprint" "" (at 262.89 115.57 0) (hide yes) (show_name no) (do_not_autoplace no) (effects (font (size 1.27 1.27))))
  (property "Datasheet" "" (at 262.89 115.57 0) (hide yes) (show_name no) (do_not_autoplace no) (effects (font (size 1.27 1.27))))
  (property "Description" "" (at 262.89 115.57 0) (hide yes) (show_name no) (do_not_autoplace no) (effects (font (size 1.27 1.27))))
  (pin "1")
  (pin "2"))
 (symbol
  (lib_id "Transistor_BJT:2N3904")
  (at 234.95 129.54 0)
  (unit 1)
  (body_style 1)
  (exclude_from_sim no)
  (in_bom yes)
  (on_board yes)
  (in_pos_files yes)
  (dnp no)
  (property "Reference" "Q1" (at 240.03 127 0) (show_name no) (do_not_autoplace no) (effects (font (size 1.27 1.27))))
  (property "Value" "2N3904" (at 242.316 133.858 0) (show_name no) (do_not_autoplace no) (effects (font (size 1.27 1.27))))
  (property "Footprint" "" (at 234.95 129.54 0) (hide yes) (show_name no) (do_not_autoplace no) (effects (font (size 1.27 1.27))))
  (property "Datasheet" "" (at 234.95 129.54 0) (hide yes) (show_name no) (do_not_autoplace no) (effects (font (size 1.27 1.27))))
  (property "Description" "" (at 234.95 129.54 0) (hide yes) (show_name no) (do_not_autoplace no) (effects (font (size 1.27 1.27))))
  (pin "1")
  (pin "2")
  (pin "3"))
 (symbol
  (lib_id "BreadboardPrototype:Waveshare_2v1_HAT")
  (at 142.24 66.04 0)
  (unit 1)
  (body_style 1)
  (exclude_from_sim no)
  (in_bom yes)
  (on_board yes)
  (in_pos_files yes)
  (dnp no)
  (property "Reference" "J2" (at 142.24 52.07 0) (show_name no) (do_not_autoplace no) (effects (font (size 1.524 1.524))))
  (property "Value" "Waveshare 2.13in HAT Rev2.1" (at 142.24 80.01 0) (show_name no) (do_not_autoplace no) (effects (font (size 1.524 1.524))))
  (property "Footprint" "" (at 142.24 66.04 0) (hide yes) (show_name no) (do_not_autoplace no) (effects (font (size 1.27 1.27))))
  (property "Datasheet" "" (at 142.24 66.04 0) (hide yes) (show_name no) (do_not_autoplace no) (effects (font (size 1.27 1.27))))
  (property "Description" "" (at 142.24 66.04 0) (hide yes) (show_name no) (do_not_autoplace no) (effects (font (size 1.27 1.27))))
  (pin "1")
  (pin "2")
  (pin "3")
  (pin "4")
  (pin "5")
  (pin "6")
  (pin "7")
  (pin "8"))
 (symbol
  (lib_id "Device:R")
  (at 118.11 120.65 0)
  (unit 1)
  (body_style 1)
  (exclude_from_sim no)
  (in_bom yes)
  (on_board yes)
  (in_pos_files yes)
  (dnp no)
  (property "Reference" "R2" (at 120.65 119.38 0) (show_name no) (do_not_autoplace no) (effects (font (size 1.27 1.27))))
  (property "Value" "10k (OPT)" (at 120.65 121.92 0) (show_name no) (do_not_autoplace no) (effects (font (size 1.27 1.27))))
  (property "Footprint" "" (at 118.11 120.65 0) (hide yes) (show_name no) (do_not_autoplace no) (effects (font (size 1.27 1.27))))
  (property "Datasheet" "" (at 118.11 120.65 0) (hide yes) (show_name no) (do_not_autoplace no) (effects (font (size 1.27 1.27))))
  (property "Description" "" (at 118.11 120.65 0) (hide yes) (show_name no) (do_not_autoplace no) (effects (font (size 1.27 1.27))))
  (pin "1")
  (pin "2"))
 (symbol
  (lib_id "Device:R")
  (at 215.9 129.54 90)
  (unit 1)
  (body_style 1)
  (exclude_from_sim no)
  (in_bom yes)
  (on_board yes)
  (in_pos_files yes)
  (dnp no)
  (property "Reference" "R1" (at 215.9 127 90) (show_name no) (do_not_autoplace no) (effects (font (size 1.27 1.27))))
  (property "Value" "1k" (at 215.9 132.08 90) (show_name no) (do_not_autoplace no) (effects (font (size 1.27 1.27))))
  (property "Footprint" "" (at 215.9 129.54 0) (hide yes) (show_name no) (do_not_autoplace no) (effects (font (size 1.27 1.27))))
  (property "Datasheet" "" (at 215.9 129.54 0) (hide yes) (show_name no) (do_not_autoplace no) (effects (font (size 1.27 1.27))))
  (property "Description" "" (at 215.9 129.54 0) (hide yes) (show_name no) (do_not_autoplace no) (effects (font (size 1.27 1.27))))
  (pin "1")
  (pin "2"))
 (symbol
  (lib_id "Device:R")
  (at 224.79 139.7 0)
  (unit 1)
  (body_style 1)
  (exclude_from_sim no)
  (in_bom yes)
  (on_board yes)
  (in_pos_files yes)
  (dnp no)
  (property "Reference" "R3" (at 227.33 138.43 0) (show_name no) (do_not_autoplace no) (effects (font (size 1.27 1.27))))
  (property "Value" "100k (OPT)" (at 217.424 139.7 0) (show_name no) (do_not_autoplace no) (effects (font (size 1.27 1.27))))
  (property "Footprint" "" (at 224.79 139.7 0) (hide yes) (show_name no) (do_not_autoplace no) (effects (font (size 1.27 1.27))))
  (property "Datasheet" "" (at 224.79 139.7 0) (hide yes) (show_name no) (do_not_autoplace no) (effects (font (size 1.27 1.27))))
  (property "Description" "" (at 224.79 139.7 0) (hide yes) (show_name no) (do_not_autoplace no) (effects (font (size 1.27 1.27))))
  (pin "1")
  (pin "2"))
 (symbol
  (lib_id "Device:D")
  (at 252.73 115.57 270)
  (unit 1)
  (body_style 1)
  (exclude_from_sim no)
  (in_bom yes)
  (on_board yes)
  (in_pos_files yes)
  (dnp no)
  (property "Reference" "D1" (at 248.92 115.57 90) (show_name no) (do_not_autoplace no) (effects (font (size 1.27 1.27))))
  (property "Value" "1N4148" (at 259.588 115.57 90) (show_name no) (do_not_autoplace no) (effects (font (size 1.27 1.27))))
  (property "Footprint" "" (at 252.73 115.57 0) (hide yes) (show_name no) (do_not_autoplace no) (effects (font (size 1.27 1.27))))
  (property "Datasheet" "" (at 252.73 115.57 0) (hide yes) (show_name no) (do_not_autoplace no) (effects (font (size 1.27 1.27))))
  (property "Description" "" (at 252.73 115.57 0) (hide yes) (show_name no) (do_not_autoplace no) (effects (font (size 1.27 1.27))))
  (pin "1")
  (pin "2"))
 (symbol
  (lib_id "Device:C")
  (at 259.08 60.96 0)
  (unit 1)
  (body_style 1)
  (exclude_from_sim no)
  (in_bom yes)
  (on_board yes)
  (in_pos_files yes)
  (dnp no)
  (property "Reference" "C1" (at 263.144 58.42 0) (show_name no) (do_not_autoplace no) (effects (font (size 1.27 1.27))))
  (property "Value" "100nF" (at 263.398 64.262 0) (show_name no) (do_not_autoplace no) (effects (font (size 1.27 1.27))))
  (property "Footprint" "" (at 259.08 60.96 0) (hide yes) (show_name no) (do_not_autoplace no) (effects (font (size 1.27 1.27))))
  (property "Datasheet" "" (at 259.08 60.96 0) (hide yes) (show_name no) (do_not_autoplace no) (effects (font (size 1.27 1.27))))
  (property "Description" "" (at 259.08 60.96 0) (hide yes) (show_name no) (do_not_autoplace no) (effects (font (size 1.27 1.27))))
  (pin "1")
  (pin "2"))
 (sheet_instances
  (path ""
   (page "1")))
 (embedded_fonts no))
